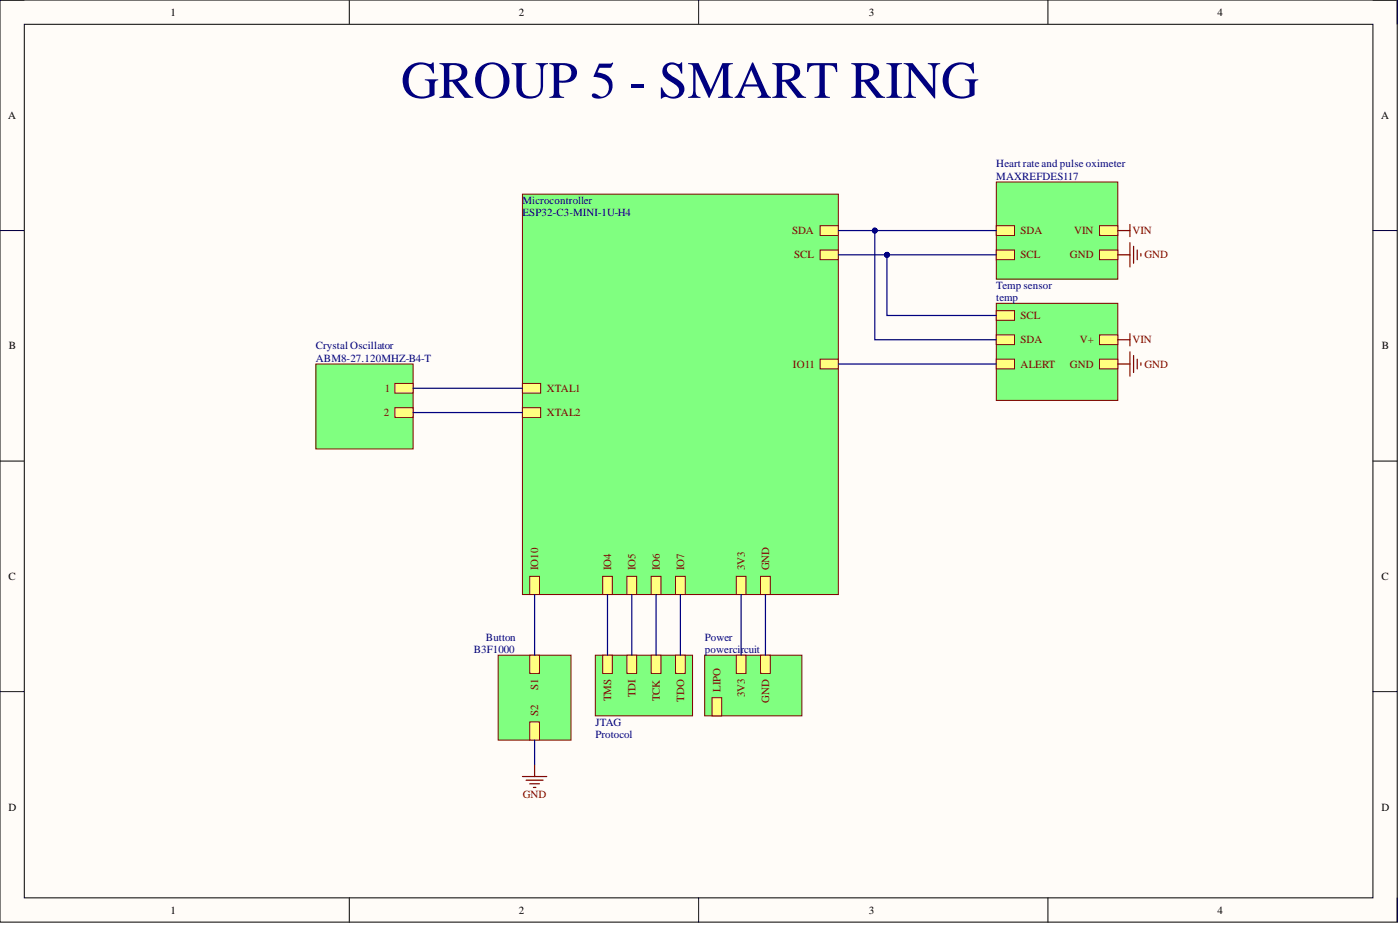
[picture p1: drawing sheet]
<svg xmlns="http://www.w3.org/2000/svg" width="292mm" height="193mm" viewBox="0 0 292 193" stroke-linecap="round" stroke-linejoin="round" font-family="sans-serif">
<path d="M0 0h291.5v192.4h-291.5z" fill-rule="evenodd" fill="#fffcf8"/>
<path d="M0 0h291.5v192.4h-291.5z" fill="none" stroke="#000" stroke-width=".21"/>
<path d="M5.1 5.1h281.4v182.2h-281.4z" fill-rule="evenodd" fill="#fffcf8"/>
<g fill="none" stroke="#000" stroke-width=".21">
<path d="M0 0h5.1M5.1 5.1h281.4v182.2h-281.4zM72.9 0v5.1M145.8 0v5.1M218.6 0v5.1M286.5 0h5v5.1M0 48.1h5.1M286.5 48.1h5M0 96.2h5.1M286.5 96.2h5M0 144.3h5.1M286.5 144.3h5"/>
<path d="M72.9 187.3v5.1M145.8 187.3v5.1M218.6 187.3v5.1M291.5 187.3v5.1"/>
</g>
<path d="M207.9 38h25.3v20.2h-25.3z" fill-rule="evenodd" fill="#80ff80"/>
<path d="M207.9 38h25.3v20.2h-25.3z" fill="none" stroke="#800000" stroke-width=".21"/>
<path d="M207.9 52.1h3.8v2.1h-3.8z" fill-rule="evenodd" fill="#ffff80"/>
<path d="M207.9 52.1h3.8v2.1h-3.8z" fill="none" stroke="#800000" stroke-width=".21"/>
<path d="M207.9 47.1h3.8v2h-3.8z" fill-rule="evenodd" fill="#ffff80"/>
<path d="M207.9 47.1h3.8v2h-3.8z" fill="none" stroke="#800000" stroke-width=".21"/>
<path d="M229.4 52.1h3.8v2.1h-3.8z" fill-rule="evenodd" fill="#ffff80"/>
<path d="M229.4 52.1h3.8v2.1h-3.8z" fill="none" stroke="#800000" stroke-width=".21"/>
<path d="M229.4 47.1h3.8v2h-3.8z" fill-rule="evenodd" fill="#ffff80"/>
<path d="M229.4 47.1h3.8v2h-3.8z" fill="none" stroke="#800000" stroke-width=".21"/>
<path d="M103.9 136.7h15.2v17.7h-15.2z" fill-rule="evenodd" fill="#80ff80"/>
<path d="M103.9 136.7h15.2v17.7h-15.2z" fill="none" stroke="#800000" stroke-width=".21"/>
<path d="M110.5 136.7h2.1v3.8h-2.1z" fill-rule="evenodd" fill="#ffff80"/>
<path d="M110.5 136.7h2.1v3.8h-2.1z" fill="none" stroke="#800000" stroke-width=".21"/>
<path d="M110.5 150.6h2.1v3.8h-2.1z" fill-rule="evenodd" fill="#ffff80"/>
<path d="M110.5 150.6h2.1v3.8h-2.1z" fill="none" stroke="#800000" stroke-width=".21"/>
<path d="M207.9 63.3h25.3v20.2h-25.3z" fill-rule="evenodd" fill="#80ff80"/>
<path d="M207.9 63.3h25.3v20.2h-25.3z" fill="none" stroke="#800000" stroke-width=".21"/>
<path d="M207.9 64.8h3.8v2h-3.8z" fill-rule="evenodd" fill="#ffff80"/>
<path d="M207.9 64.8h3.8v2h-3.8z" fill="none" stroke="#800000" stroke-width=".21"/>
<path d="M229.4 74.9h3.8v2.1h-3.8z" fill-rule="evenodd" fill="#ffff80"/>
<path d="M229.4 74.9h3.8v2.1h-3.8z" fill="none" stroke="#800000" stroke-width=".21"/>
<path d="M207.9 74.9h3.8v2.1h-3.8z" fill-rule="evenodd" fill="#ffff80"/>
<path d="M207.9 74.9h3.8v2.1h-3.8z" fill="none" stroke="#800000" stroke-width=".21"/>
<path d="M229.4 69.9h3.8v2h-3.8z" fill-rule="evenodd" fill="#ffff80"/>
<path d="M229.4 69.9h3.8v2h-3.8z" fill="none" stroke="#800000" stroke-width=".21"/>
<path d="M207.9 69.9h3.8v2h-3.8z" fill-rule="evenodd" fill="#ffff80"/>
<path d="M207.9 69.9h3.8v2h-3.8z" fill="none" stroke="#800000" stroke-width=".21"/>
<path d="M109 40.5h65.9v83.5h-65.9z" fill-rule="evenodd" fill="#80ff80"/>
<path d="M109 40.5h65.9v83.5h-65.9z" fill="none" stroke="#800000" stroke-width=".21"/>
<path d="M158.7 120.2h2v3.8h-2z" fill-rule="evenodd" fill="#ffff80"/>
<path d="M158.7 120.2h2v3.8h-2z" fill="none" stroke="#800000" stroke-width=".21"/>
<path d="M153.6 120.2h2v3.8h-2z" fill-rule="evenodd" fill="#ffff80"/>
<path d="M153.6 120.2h2v3.8h-2z" fill="none" stroke="#800000" stroke-width=".21"/>
<path d="M110.5 120.2h2.1v3.8h-2.1z" fill-rule="evenodd" fill="#ffff80"/>
<path d="M110.5 120.2h2.1v3.8h-2.1z" fill="none" stroke="#800000" stroke-width=".21"/>
<path d="M125.7 120.2h2.1v3.8h-2.1z" fill-rule="evenodd" fill="#ffff80"/>
<path d="M125.7 120.2h2.1v3.8h-2.1z" fill="none" stroke="#800000" stroke-width=".21"/>
<path d="M130.8 120.2h2v3.8h-2z" fill-rule="evenodd" fill="#ffff80"/>
<path d="M130.8 120.2h2v3.8h-2z" fill="none" stroke="#800000" stroke-width=".21"/>
<path d="M135.9 120.2h2v3.8h-2z" fill-rule="evenodd" fill="#ffff80"/>
<path d="M135.9 120.2h2v3.8h-2z" fill="none" stroke="#800000" stroke-width=".21"/>
<path d="M140.9 120.2h2.1v3.8h-2.1z" fill-rule="evenodd" fill="#ffff80"/>
<path d="M140.9 120.2h2.1v3.8h-2.1z" fill="none" stroke="#800000" stroke-width=".21"/>
<path d="M171.1 52.1h3.8v2.1h-3.8z" fill-rule="evenodd" fill="#ffff80"/>
<path d="M171.1 52.1h3.8v2.1h-3.8z" fill="none" stroke="#800000" stroke-width=".21"/>
<path d="M171.1 47.1h3.8v2h-3.8z" fill-rule="evenodd" fill="#ffff80"/>
<path d="M171.1 47.1h3.8v2h-3.8z" fill="none" stroke="#800000" stroke-width=".21"/>
<path d="M109 80h3.8v2h-3.8z" fill-rule="evenodd" fill="#ffff80"/>
<path d="M109 80h3.8v2h-3.8z" fill="none" stroke="#800000" stroke-width=".21"/>
<path d="M109 85.1h3.8v2h-3.8z" fill-rule="evenodd" fill="#ffff80"/>
<path d="M109 85.1h3.8v2h-3.8z" fill="none" stroke="#800000" stroke-width=".21"/>
<path d="M171.1 74.9h3.8v2.1h-3.8z" fill-rule="evenodd" fill="#ffff80"/>
<path d="M171.1 74.9h3.8v2.1h-3.8z" fill="none" stroke="#800000" stroke-width=".21"/>
<path d="M124.2 136.7h20.3v12.6h-20.3z" fill-rule="evenodd" fill="#80ff80"/>
<path d="M124.2 136.7h20.3v12.6h-20.3z" fill="none" stroke="#800000" stroke-width=".21"/>
<path d="M140.9 136.7h2.1v3.8h-2.1z" fill-rule="evenodd" fill="#ffff80"/>
<path d="M140.9 136.7h2.1v3.8h-2.1z" fill="none" stroke="#800000" stroke-width=".21"/>
<path d="M135.9 136.7h2v3.8h-2z" fill-rule="evenodd" fill="#ffff80"/>
<path d="M135.9 136.7h2v3.8h-2z" fill="none" stroke="#800000" stroke-width=".21"/>
<path d="M130.8 136.7h2v3.8h-2z" fill-rule="evenodd" fill="#ffff80"/>
<path d="M130.8 136.7h2v3.8h-2z" fill="none" stroke="#800000" stroke-width=".21"/>
<path d="M125.7 136.7h2.1v3.8h-2.1z" fill-rule="evenodd" fill="#ffff80"/>
<path d="M125.7 136.7h2.1v3.8h-2.1z" fill="none" stroke="#800000" stroke-width=".21"/>
<g fill="none" stroke="#800000" stroke-width=".25">
<path d="M233.2 53.2h2.6M233.2 48.1h2.6M235.8 46.8v2.6M235.8 50.6v5.1M236.5 51.4v3.5M237.3 52.1v2.1M238 52.9v.5M233.2 70.9h2.6M233.2 75.9h2.6M235.8 69.6v2.5M235.8 73.4v5.1M236.5 74.2v3.5"/>
<path d="M237.3 74.9v2.1M238 75.7v.5"/>
</g>
<path d="M147 136.7h20.3v12.6h-20.3z" fill-rule="evenodd" fill="#80ff80"/>
<path d="M147 136.7h20.3v12.6h-20.3z" fill="none" stroke="#800000" stroke-width=".21"/>
<path d="M153.6 136.7h2v3.8h-2z" fill-rule="evenodd" fill="#ffff80"/>
<path d="M153.6 136.7h2v3.8h-2z" fill="none" stroke="#800000" stroke-width=".21"/>
<path d="M158.7 136.7h2v3.8h-2z" fill-rule="evenodd" fill="#ffff80"/>
<path d="M158.7 136.7h2v3.8h-2z" fill="none" stroke="#800000" stroke-width=".21"/>
<path d="M148.5 145.5h2.1v3.8h-2.1z" fill-rule="evenodd" fill="#ffff80"/>
<path d="M148.5 145.5h2.1v3.8h-2.1z" fill="none" stroke="#800000" stroke-width=".21"/>
<path d="M65.9 75.9h20.3v17.8h-20.3z" fill-rule="evenodd" fill="#80ff80"/>
<path d="M65.9 75.9h20.3v17.8h-20.3z" fill="none" stroke="#800000" stroke-width=".21"/>
<path d="M82.4 80h3.8v2h-3.8z" fill-rule="evenodd" fill="#ffff80"/>
<path d="M82.4 80h3.8v2h-3.8z" fill="none" stroke="#800000" stroke-width=".21"/>
<path d="M82.4 85.1h3.8v2h-3.8z" fill-rule="evenodd" fill="#ffff80"/>
<path d="M82.4 85.1h3.8v2h-3.8z" fill="none" stroke="#800000" stroke-width=".21"/>
<path d="M111.5 159.5v2.5M109 162h5.1M109.8 162.8h3.5M110.5 163.5h2.1M111.3 164.3h.5" fill="none" stroke="#800000" stroke-width=".25"/>
<path d="M185.1 53.2v12.6h22.8M126.7 124v12.7M131.8 124v12.7M136.9 124v12.7" fill="none" stroke="#000080" stroke-width=".25"/>
<circle cx="185.1" cy="53.2" r=".51" fill="#000080"/>
<circle cx="185.1" cy="53.2" r=".51" fill="none" stroke="#000080" stroke-width=".21"/>
<path d="M182.5 48.1v22.8h25.4" fill="none" stroke="#000080" stroke-width=".25"/>
<circle cx="182.5" cy="48.1" r=".51" fill="#000080"/>
<circle cx="182.5" cy="48.1" r=".51" fill="none" stroke="#000080" stroke-width=".21"/>
<path d="M174.9 53.2h10.2M174.9 75.9h33M111.5 124v12.7M142 124v12.7M154.6 124v12.7M159.7 124v12.7" fill="none" stroke="#000080" stroke-width=".25"/>
<circle cx="185.1" cy="53.2" r=".51" fill="#000080"/>
<circle cx="185.1" cy="53.2" r=".51" fill="none" stroke="#000080" stroke-width=".21"/>
<path d="M174.9 48.1h33" fill="none" stroke="#000080" stroke-width=".25"/>
<circle cx="182.5" cy="48.1" r=".51" fill="#000080"/>
<circle cx="182.5" cy="48.1" r=".51" fill="none" stroke="#000080" stroke-width=".21"/>
<path d="M185.1 53.2h22.8" fill="none" stroke="#000080" stroke-width=".25"/>
<circle cx="185.1" cy="53.2" r=".51" fill="#000080"/>
<circle cx="185.1" cy="53.2" r=".51" fill="none" stroke="#000080" stroke-width=".21"/>
<path d="M86.2 81h22.8M86.2 86.1h22.8M111.5 154.4v5.1" fill="none" stroke="#000080" stroke-width=".25"/>
<text font-size="11" fill="#000080" x="83.7" y="20.4">GROUP 5 - SMART RING</text>
<g font-size="2.3">
<text x="35.6" y="3.3">1</text>
<text x="108.2" y="3.3">2</text>
<text x="181.3" y="3.3">3</text>
<text x="254" y="3.3">4</text>
<text x="1.7" y="24.8">A</text>
<text x="288.1" y="24.8">A</text>
<text x="1.9" y="72.9">B</text>
<text x="288.3" y="72.9">B</text>
<text x="1.8" y="121">C</text>
<text x="288.2" y="121">C</text>
<text x="1.8" y="169.1">D</text>
<text x="288.2" y="169.1">D</text>
<text x="35.6" y="190.6">1</text>
<text x="108.2" y="190.6">2</text>
<text x="181.3" y="190.6">3</text>
<text x="254" y="190.6">4</text>
</g>
<g font-size="2.3" fill="#000080">
<text x="207.9" y="34.9">Heart rate and pulse oximeter</text>
<text x="207.9" y="37.5">MAXREFDES117</text>
<text x="109" y="42.5">Microcontroller</text>
<text x="109" y="45.1">ESP32-C3-MINI-1U-H4</text>
<text x="207.9" y="60.2">Temp sensor</text>
<text x="207.9" y="62.8">temp</text>
<text x="65.9" y="72.9">Crystal Oscillator</text>
<text x="65.9" y="75.4">ABM8-27.120MHZ-B4-T</text>
<text x="98.9" y="136.2">B3F1000</text>
<text x="101.4" y="133.6">Button</text>
<text x="147" y="133.6">Power</text>
<text x="147" y="136.2">powercircuit</text>
<text x="124.2" y="153.9">Protocol</text>
<text x="124.2" y="151.4">JTAG</text>
</g>
<g font-size="2.3" fill="#800000">
<text x="165.3" y="48.9">SDA</text>
<text x="165.7" y="53.9">SCL</text>
<text x="212.9" y="53.9">SCL</text>
<text x="212.9" y="48.9">SDA</text>
<text x="223.2" y="53.9">GND</text>
<text x="224.1" y="48.9">VIN</text>
<text x="236.3" y="48.9">VIN</text>
<text x="238.8" y="53.9">GND</text>
<text x="212.9" y="66.6">SCL</text>
<text x="212.9" y="71.6">SDA</text>
<text x="225.3" y="71.6">V+</text>
<text x="236.3" y="71.6">VIN</text>
<text x="165.4" y="76.7">IO11</text>
<text x="212.9" y="76.7">ALERT</text>
<text x="223.2" y="76.7">GND</text>
<text x="238.8" y="76.7">GND</text>
<text x="80.3" y="81.8">1</text>
<text x="114.1" y="81.8">XTAL1</text>
<text x="80.1" y="86.8">2</text>
<text x="114.1" y="86.8">XTAL2</text>
<text x="112.3" y="119" transform="rotate(-90 112.3 119)">IO10</text>
<text x="127.5" y="119" transform="rotate(-90 127.5 119)">IO4</text>
<text x="132.6" y="119" transform="rotate(-90 132.6 119)">IO5</text>
<text x="137.6" y="119" transform="rotate(-90 137.6 119)">IO6</text>
<text x="142.7" y="119" transform="rotate(-90 142.7 119)">IO7</text>
<text x="155.4" y="119" transform="rotate(-90 155.4 119)">3V3</text>
<text x="160.5" y="119" transform="rotate(-90 160.5 119)">GND</text>
<text x="112.3" y="143.9" transform="rotate(-90 112.3 143.9)">S1</text>
<text x="112.3" y="149.3" transform="rotate(-90 112.3 149.3)">S2</text>
<text x="127.5" y="146.3" transform="rotate(-90 127.5 146.3)">TMS</text>
<text x="132.6" y="145.5" transform="rotate(-90 132.6 145.5)">TDI</text>
<text x="137.6" y="146.3" transform="rotate(-90 137.6 146.3)">TCK</text>
<text x="142.7" y="146.4" transform="rotate(-90 142.7 146.4)">TDO</text>
<text x="150.3" y="144.3" transform="rotate(-90 150.3 144.3)">LIPO</text>
<text x="155.4" y="145.5" transform="rotate(-90 155.4 145.5)">3V3</text>
<text x="160.5" y="146.6" transform="rotate(-90 160.5 146.6)">GND</text>
<text x="109.1" y="166.6">GND</text>
</g>
</svg>
